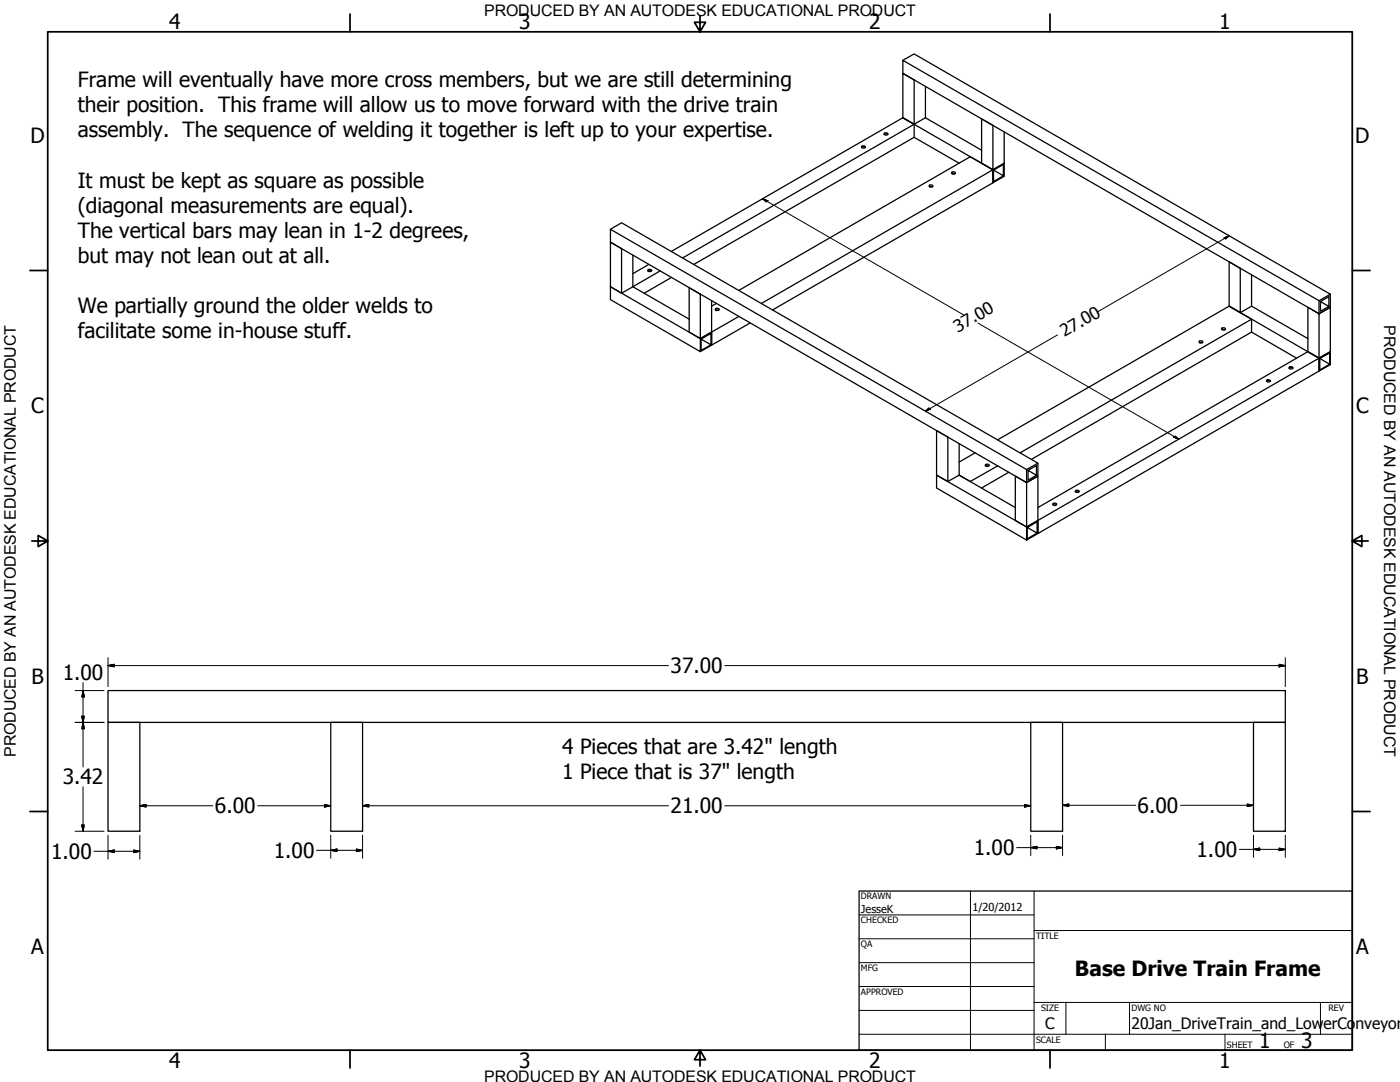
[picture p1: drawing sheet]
<svg xmlns="http://www.w3.org/2000/svg" width="559mm" height="432mm" viewBox="0 0 559 432" stroke-linecap="round" stroke-linejoin="round" font-family="sans-serif">
<!-- layer: Visible (ANSI) -->
<g fill="none" stroke="#000" stroke-width=".51">
<path d="M360.4 29.3l4.5 2.6v17.7l-4.5-2.6zM360.4 24.1l166.1 95.9v5.2l-166.1-95.9zM360.4 24.1l4.5-2.6 166.1 95.9-4.5 2.6M369.4 34.5v12.5l-4.5 2.6v5.2l-88 50.7M343.9 58.5a.82 .82 0 0 1 .9-.3 .82 .82 0 0 1 .6 .7 .82 .82 0 0 1-.9 .3 .82 .82 0 0 1-.6-.7zM343.9 58.9l.6-.4 .9 .4M352.9 53.7l.6-.4 .9 .4M353.1 53.1a.73 .73 0 0 1 .8-.1 .73 .73 0 0 1 .4 .7 .68 .68 0 0 1-.9 .3 .68 .68 0 0 1-.3-.9zM360.4 47l4.5 2.6-92.4 53.3M360.4 47l35.9 20.8v5.2l4.5-2.6v-5.2l-4.5 2.6M360.4 47l-92.4 53.3M364.9 54.8l17.9 10.4"/>
<path d="M369.4 47l22.4 12.9M391.8 47.4l4.5 2.6v17.8l-4.5-2.6zM400.8 52.6v12.6l-4.5 2.6M371 73.9a.66 .66 0 0 1 .9-.2 .66 .66 0 0 1 .3 .8 .73 .73 0 0 1-.8 .2 .73 .73 0 0 1-.5-.7zM371 74.5h1.2M380 68.7a.79 .79 0 0 1 .8-.2 .79 .79 0 0 1 .5 .7 .71 .71 0 0 1-.9 .4 .71 .71 0 0 1-.4-.9zM380 69.3h1.1M396.3 67.8v5.2l-87.9 50.7M396.3 67.8l-9-5.3-92.4 53.4M396.3 67.8l-92.4 53.3M396.6 67.9l3.9 2.3v-4.5l-3.9 2.2v4.6l3.9-2.3M243.6 96.6l4.5 2.7v17.7l-4.5-2.6z"/>
<path d="M243.6 91.5l166.2 95.9v5.2l-166.2-96zM243.6 91.5l4.5-2.6 166.2 95.9-4.5 2.6M243.6 114.4l35.9 20.7v5.2l-35.9-20.7zM252.6 101.9v12.5l-4.5 2.6M258.6 108.1l.4-.3 1.1 .3M258.8 107.6a.73 .73 0 0 1 .8-.2 .73 .73 0 0 1 .4 .7 .68 .68 0 0 1-.9 .4 .68 .68 0 0 1-.3-.9zM259 105.5l-6.4 3.7M263.5 108.1l-10.9 6.3 22.5 13M268 110.7l-10.9 6.3M275.1 114.8l4.4 2.6v17.7l-4.4-2.6zM490.6 104.5l4.4 2.6v17.7l-4.4-2.6zM499.6 109.7v12.5l-4.6 2.6"/>
<path d="M531 117.4v5.2l-4.5 2.6M279.8 135.3l4 2.3-4 2.2zM279.8 135.3l4-2.3v4.6M284 120v12.5l-4.5 2.6 4.5-2.6v5.2M284 137.7l-4.5 2.6M285.6 123.3a.82 .82 0 0 1 .8-.3 .82 .82 0 0 1 .6 .7 .82 .82 0 0 1-.8 .3 .82 .82 0 0 1-.6-.7zM285.8 123.8h1M285.9 121.1l-1.9 1.1M294.9 126.3l-10.9 6.2v5.2M299.4 128.9l-15.4 8.8M478.8 136.8h1.1M478.8 136.1a.66 .66 0 0 1 .8-.1 .66 .66 0 0 1 .3 .8 .73 .73 0 0 1-.8 .2 .73 .73 0 0 1-.4-.7z"/>
<path d="M487.6 131.1a.82 .82 0 0 1 .9-.3 .82 .82 0 0 1 .6 .6 .82 .82 0 0 1-.9 .3 .82 .82 0 0 1-.6-.6zM487.8 131.6h1.1M490.6 122.2l35.9 20.7 4.5-2.6v5.2l-4.5 2.6v-5.2M490.6 122.2l9 5.2M490.6 122.2l-92.4 53.3M499.6 127.4v5.1M499.6 127.4l-92.4 53.3M499.6 132.5l-87.9 50.8M499.6 122.2l22.4 12.9M499.6 132.5l17.9 10.4M522 122.6l4.5 2.6v17.7l-4.5-2.6zM526.5 125.2l4.5-2.6v17.7l-4.5 2.6"/>
<path d="M527 120.3l3.4 2v-3.9l-3.4 1.9v3.9l3.4-1.9M505.6 152.1l.6-.2 .8 .2M505.7 151.7a.79 .79 0 0 1 .8-.2 .79 .79 0 0 1 .5 .7 .82 .82 0 0 1-.8 .3 .82 .82 0 0 1-.6-.7zM514.5 147l.6-.3 .9 .3M514.5 146.6a.82 .82 0 0 1 .9-.3 .82 .82 0 0 1 .6 .7 .82 .82 0 0 1-.9 .3 .82 .82 0 0 1-.6-.7zM526.5 142.9l-4.5-2.6-107.7 62.3M526.8 143.1l3.9-2.3v4.6zM526.8 143.1v4.5l3.9-2.2M373.8 171.8l4.5 2.6v17.8l-4.5-2.6zM382.8 177v12.6l-4.5 2.6M373.8 189.6l36 20.7v5.2l-36-20.7zM389.2 180.7l-6.4 3.7"/>
<path d="M393.3 185.5a.82 .82 0 0 1 .9-.3 .82 .82 0 0 1 .6 .7 .82 .82 0 0 1-.9 .3 .82 .82 0 0 1-.6-.7zM393.5 186h1.1M398.2 185.9l-10.9 6.3-4.5-2.6 22.5 13M402.7 188.5l-10.9 6.3M405.3 190l4.5 2.6v17.7l-4.5-2.6zM409.8 192.6l4.5-2.6v17.7l-4.5 2.6 4.5-2.6v5.2l-4.5 2.6M410.3 187.7l3.4 2v-3.9l-3.4 1.9v3.9l3.4-1.9M414.3 184.8v5.2l-4.5 2.6M429.2 196.2l.6-.2 .9 .2M429.4 195.8a.73 .73 0 0 1 .8-.2 .73 .73 0 0 1 .5 .7 .68 .68 0 0 1-.9 .4 .68 .68 0 0 1-.4-.9zM410 210.5l4 2.2v-4.5l-4 2.3v4.5l4-2.3M414.3 207.7l112.2-64.8v5.2l-112.2 64.8z"/>
<path d="M420.2 201.4l.7-.3 .8 .3M420.2 201a.82 .82 0 0 1 .9-.2 .82 .82 0 0 1 .6 .6 .82 .82 0 0 1-.9 .3 .82 .82 0 0 1-.6-.7zM43.1 275.6h469.9v12.7h-469.9zM43.1 288.3h12.7v43.4h-12.7zM132 288.3h12.7v43.4h-12.7zM411.4 288.3h12.7v43.4h-12.7zM500.3 288.3h12.7v43.4h-12.7z"/>
</g>
<!-- layer: Border (ANSI) -->
<g fill="none" stroke="#000" stroke-width=".7">
<path d="M19 12.7h520.8v406.4h-520.8zM139.7 5.6v7.1M279.4 6.3v6.4l-2.2-3.8h4.4l-2.2 3.8M419.1 5.6v7.1M11.9 107.9h7.1M539.8 107.9h7.1M12.7 215.9h6.3l-3.8-2.2v4.4l3.8-2.2M539.8 215.9l3.8 2.2v-4.4l-3.8 2.2h6.3M11.9 323.8h7.1M539.8 323.8h7.1M139.7 419.1v7.1M279.4 419.1l2.2 3.8h-4.4l2.2-3.8v6.3"/>
<path d="M419.1 419.1v7.1"/>
</g>
<!-- layer: Title (ANSI) -->
<g fill="none" stroke="#000" stroke-width=".4">
<path d="M387.3 355.6v63.5M412.7 355.6v63.5M342.9 365.1h69.8M342.9 374.6h69.8M412.7 371.3h127.1M342.9 384.2h69.8M342.9 393.7h69.8M342.9 412.7h196.9M342.9 403.2h69.8M412.7 400h127.1M425.4 400v12.7M441.2 412.7v6.4"/>
<path d="M450.8 400v12.7M488.9 412.7v6.4M527 400v12.7"/>
</g>
<path d="M342.9 355.6h196.9v63.5h-196.9z" fill="none" stroke="#000" stroke-width=".51"/>
<!-- layer: Dimension (ANSI) -->
<g fill="none" stroke="#000" stroke-width=".4">
<path d="M304.4 79.3l2.1 .8-.7 .5zM304.4 79.3l80.2 46.4M488.5 94.9l2.1-.8-1.4 1.2zM490.6 94.1l-52.6 30.4M390.3 128.9l80.2 46.4M422.1 133.7l-52.7 30.4M369.4 164.1l1.4-1.2 .7 .4zM468.4 174.4l.7-.3 1.4 1.2zM30 275.6h11.5M33.1 275.6l.6 2.5h-1.1zM33.1 272.4v33.7M43.1 265.6l2.5-.5v1z"/>
<path d="M43.1 265.6h223.7M43.1 262.4v11.6M289.3 265.6h223.7M510.5 265.1l2.5 .5-2.5 .5zM513 262.4v11.6M30 288.3h11.5M32.6 285.8h1.1l-.6 2.5zM33.1 288.3l.6 2.5h-1.1zM33.1 314v17.7M30 331.7h11.5M32.6 329.2h1.1l-.6 2.5zM37.5 339.7h18.3"/>
<path d="M43.1 339.7l2.5-.5v1zM43.1 333.3v9.6M53.3 339.2l2.5 .5-2.5 .5zM55.8 321.6l2.5-.5v1zM55.8 321.6h29.2M55.8 333.3v9.6M102.9 321.6h29.1M126.4 339.3h18.3M129.5 321.1l2.5 .5-2.5 .5zM132 339.3l2.5-.5v1.1zM132 333.3v9.2M142.2 338.8l2.5 .5-2.5 .6z"/>
<path d="M144.7 321.6l2.5-.5v1zM144.7 321.6h122.1M144.7 333.3v9.2M289.3 321.6h122.1M405.8 338.3h18.3M408.9 321.1l2.5 .5-2.5 .5zM411.4 338.3l2.5-.5v1zM411.4 333.3v8.1M421.6 337.8l2.5 .5-2.5 .5zM424.1 321.4l2.5-.5v1zM424.1 321.4h29.2M424.1 333.3v8.1"/>
<path d="M471.2 321.4h29.1M494.7 339h18.3M497.8 320.9l2.5 .5-2.5 .5zM500.3 339l2.5-.5v1zM500.3 333.3v8.8M510.5 338.5l2.5 .5-2.5 .5zM513 333.3v8.8"/>
</g>
<g fill="#000" stroke="#000" stroke-width=".4">
<path d="M304.4 79.3l2.1 .8zM304.4 79.3l2.1 .8-.7 .5zM489.2 95.3l1.4-1.2zM488.5 94.9l2.1-.8-1.4 1.2zM369.4 164.1l1.4-1.2zM369.4 164.1l1.4-1.2 .7 .4zM468.4 174.4l2.1 .9zM468.4 174.4l.7-.3 1.4 1.2zM33.1 275.6l.6 2.5zM33.1 275.6l.6 2.5h-1.1zM43.1 265.6l2.5-.5zM43.1 265.6l2.5-.5v1z"/>
<path d="M510.5 266.1l2.5-.5zM510.5 265.1l2.5 .5-2.5 .5zM32.6 285.8l.5 2.5zM32.6 285.8h1.1l-.6 2.5zM33.1 288.3l.6 2.5zM33.1 288.3l.6 2.5h-1.1zM32.6 329.2l.5 2.5zM32.6 329.2h1.1l-.6 2.5zM43.1 339.7l2.5-.5zM43.1 339.7l2.5-.5v1zM55.8 321.6l2.5-.5zM55.8 321.6l2.5-.5v1z"/>
<path d="M129.5 322.1l2.5-.5zM129.5 321.1l2.5 .5-2.5 .5zM132 339.3l2.5-.5zM132 339.3l2.5-.5v1.1zM142.2 339.9l2.5-.6zM142.2 338.8l2.5 .5-2.5 .6zM144.7 321.6l2.5-.5zM144.7 321.6l2.5-.5v1zM408.9 322.1l2.5-.5zM408.9 321.1l2.5 .5-2.5 .5zM411.4 338.3l2.5-.5zM411.4 338.3l2.5-.5v1z"/>
<path d="M421.6 338.8l2.5-.5zM421.6 337.8l2.5 .5-2.5 .5zM424.1 321.4l2.5-.5zM424.1 321.4l2.5-.5v1zM497.8 321.9l2.5-.5zM497.8 320.9l2.5 .5-2.5 .5zM500.3 339l2.5-.5zM500.3 339l2.5-.5v1zM510.5 339.5l2.5-.5zM510.5 338.5l2.5 .5-2.5 .5zM53.3 340.2l2.5-.5zM53.3 339.2l2.5 .5-2.5 .5z"/>
</g>
<g font-size="8.4">
<text x="67.6" y="11.7">4</text>
<text x="207.3" y="11.7">3</text>
<text x="347" y="11.7">2</text>
<text x="486.7" y="11.7">1</text>
<text x="31.1" y="34.7">Frame will eventually have more cross members, but we are still determining</text>
<text x="31.1" y="44.8">their position. This frame will allow us to move forward with the drive train</text>
<text x="12.1" y="57">D</text>
<text x="31.1" y="54.8">assembly. The sequence of welding it together is left up to your expertise.</text>
<text x="541" y="57">D</text>
<text x="31.1" y="74.9">It must be kept as square as possible</text>
<text x="31.1" y="84.9">(diagonal measurements are equal).</text>
<text x="31.1" y="94.9">The vertical bars may lean in 1-2 degrees,</text>
<text x="31.1" y="105">but may not lean out at all.</text>
<text x="31.1" y="125">We partially ground the older welds to</text>
<text x="31.1" y="135.1">facilitate some in-house stuff.</text>
<text x="12.4" y="165">C</text>
<text x="541.3" y="165">C</text>
<text x="267.7" y="268.7">37.00</text>
<text x="12.5" y="272.9">B</text>
<text x="25" y="271.5">1.00</text>
<text x="541.3" y="272.9">B</text>
<text x="224.3" y="300.7">4 Pieces that are 3.42&quot; length</text>
<text x="224.3" y="310.8">1 Piece that is 37&quot; length</text>
<text x="25" y="313.1">3.42</text>
<text x="85.8" y="324.6">6.00</text>
<text x="267.7" y="324.6">21.00</text>
<text x="454.1" y="324.4">6.00</text>
<text x="388.7" y="341.3">1.00</text>
<text x="20.4" y="342.8">1.00</text>
<text x="109.3" y="342.4">1.00</text>
<text x="477.6" y="342">1.00</text>
<text x="12.4" y="380.9">A</text>
<text x="541.3" y="380.9">A</text>
<text x="429.1" y="389.3">Base Drive Train Frame</text>
<text x="502.6" y="418.2">1</text>
<text x="519.3" y="418.2">3</text>
<text x="67.6" y="426.2">4</text>
<text x="207.3" y="426.2">3</text>
<text x="347" y="426.2">2</text>
<text x="486.7" y="426.2">1</text>
</g>
<g font-size="6.7">
<text x="382.3" y="132.8" transform="rotate(-30 382.3 132.8)">37.00</text>
<text x="424.9" y="134.6" transform="rotate(-30 424.9 134.6)">27.00</text>
</g>
<g font-size="6.4">
<text x="552.4" y="129.8" transform="rotate(90 552.4 129.8)">PRODUCED BY AN AUTODESK EDUCATIONAL PRODUCT</text>
<text x="6.3" y="302" transform="rotate(-90 6.3 302)">PRODUCED BY AN AUTODESK EDUCATIONAL PRODUCT</text>
</g>
<g font-size="6.3">
<text x="193.3" y="6.3">PRODUCED BY AN AUTODESK EDUCATIONAL PRODUCT</text>
<text x="417.2" y="410.6">C</text>
<text x="451.6" y="410.7">20Jan_DriveTrain_and_Low</text>
<text x="528.3" y="410.7">erCo</text>
<text x="541" y="410.7">nveyor</text>
<text x="193.3" y="431.8">PRODUCED BY AN AUTODESK EDUCATIONAL PRODUCT</text>
</g>
<g font-size="4.4">
<text x="343.7" y="364.3">JesseK</text>
<text x="388.1" y="363.7">1/20/2012</text>
</g>
<g font-size="3.5">
<text x="343.7" y="358.9">DRAWN</text>
<text x="343.7" y="368.5">CHECKED</text>
<text x="413.5" y="374.6">TITLE</text>
<text x="343.7" y="378">QA</text>
<text x="343.7" y="387.5">MFG</text>
<text x="343.7" y="397.1">APPROVED</text>
<text x="415.5" y="403.4">SIZE</text>
<text x="451.6" y="403.4">DWG NO</text>
<text x="530.3" y="403.4">REV</text>
<text x="413.5" y="416.1">SCALE</text>
<text x="489.7" y="418.2">SHEET</text>
<text x="512.4" y="418.2">OF</text>
</g>
</svg>
